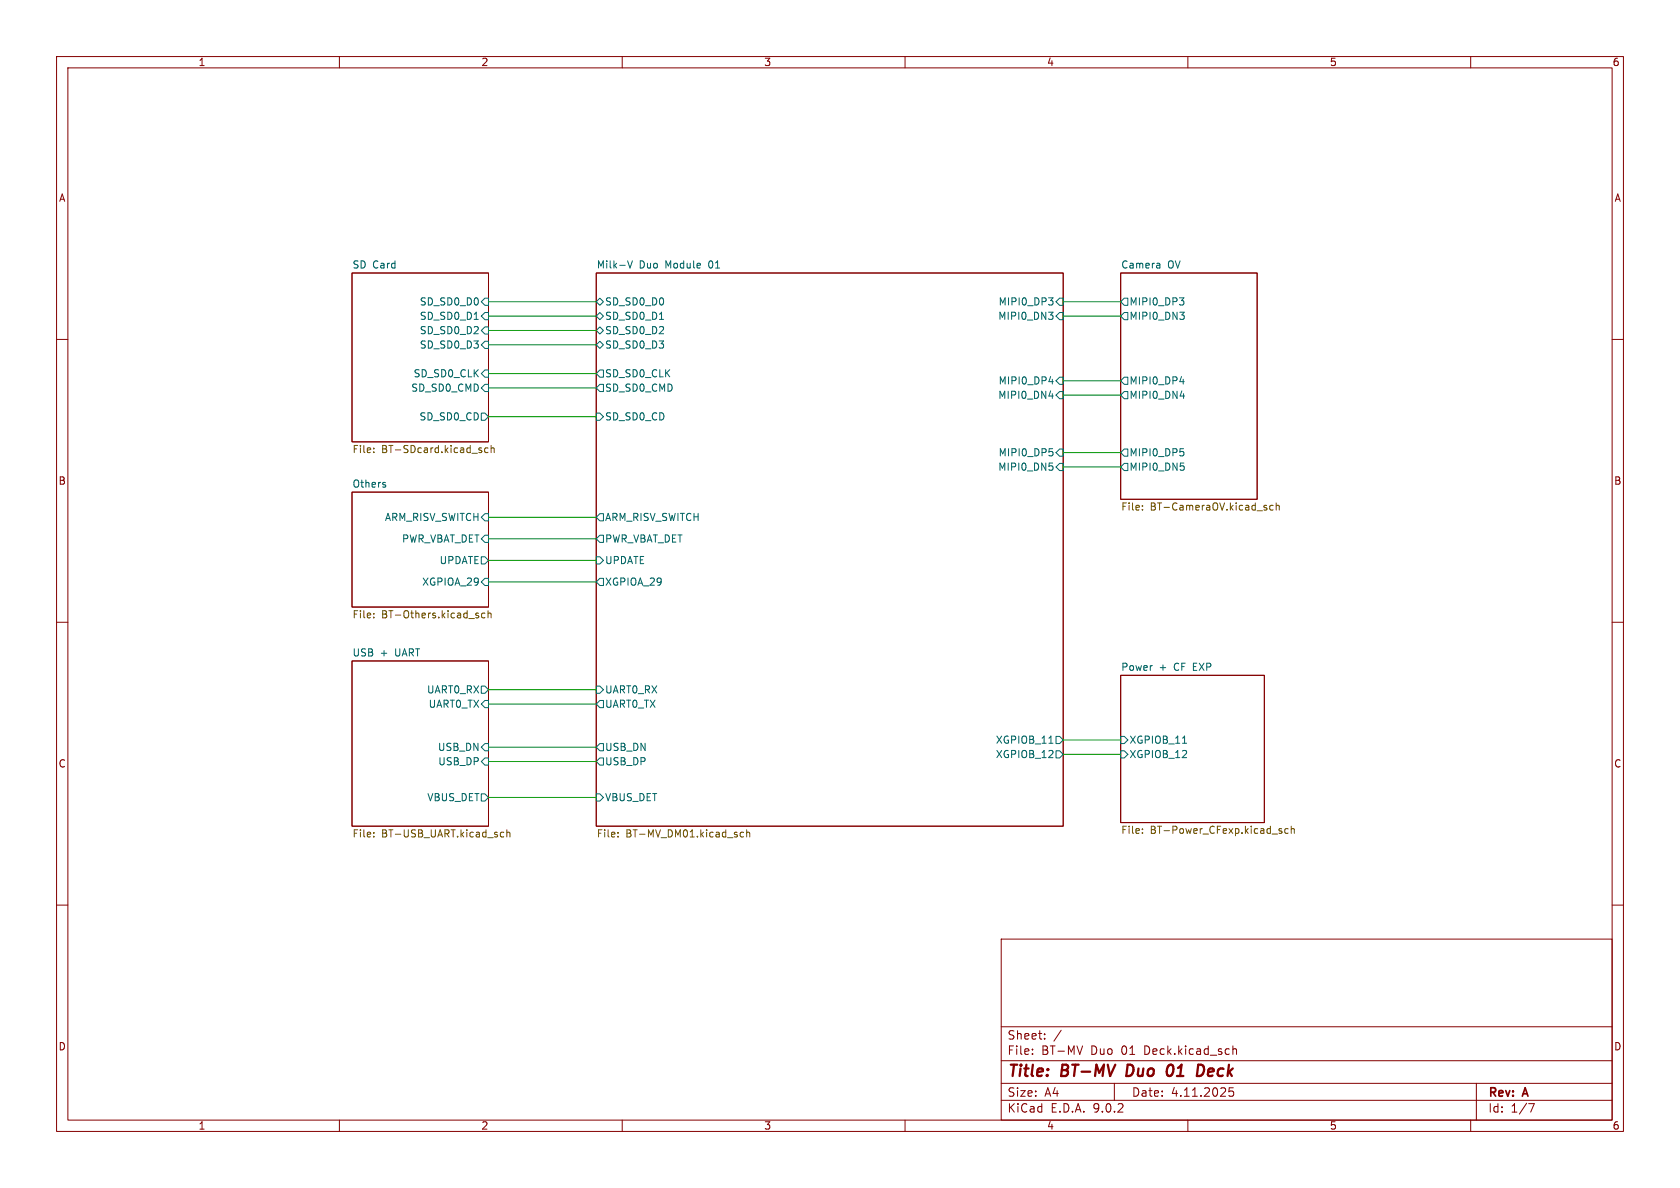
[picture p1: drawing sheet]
<svg xmlns="http://www.w3.org/2000/svg" width="297mm" height="210mm" viewBox="0 0 297 210" stroke-linecap="round" stroke-linejoin="round" font-family="sans-serif">
<g fill="none" stroke="#840000" stroke-width=".18">
<path d="M10 10h277v190h-277zM12 12h273v186h-273zM60 10v2M110 10v2M160 10v2M210 10v2M260 10v2M62.2 48.3h24.2v29.8h-24.2zM105.4 48.3h82.6v97.8h-82.6zM198.1 48.3h24.1v40h-24.1zM10 60h2M285 60h2"/>
<path d="M62.2 87h24.2v20.3h-24.2zM10 110h2M62.2 116.8h24.2v29.3h-24.2zM198.1 119.4h25.4v26h-25.4zM285 110h2M10 160h2M177 166h108v32h-108zM285 160h2M60 198v2M110 198v2M160 198v2M177 194.5h108"/>
<path d="M177 191.5h108M177 187.5h108M177 181.5h108M182.5 186.3v.1M182.5 185.5v.1M184.7 183.6v.1M184.7 182.8v.1M187.6 182.1l-1.3 2M191.4 184.9l-.5 1.5M197 191.5v3M210 198v2M218 184.9v1.5"/>
<path d="M218 185.5l.2-.1 .3 .1 .1 .9M218 192.3h-.7l-.1 .7 .3-.1h.5l.1 .3-.1 .5-.2 .1-.6-.1M260 198v2M261 191.5v6.5M270.2 195.1h1l-.6 1.5"/>
</g>
<path d="M199.4 188.2l-.3 2h.5M207.3 189.8l-.2 .2a.48 .48 0 0 1-.6 .1M207.3 188.3a.51 .51 0 0 0-.8 .3M211.8 188.2h.5a1.08 1.08 0 0 1 .6 1.1 1.08 1.08 0 0 1-.8 .9h-.5" fill="none" stroke="#840000" stroke-width=".4"/>
<g fill="none" stroke="#006464" stroke-width=".18">
<path d="M83.8 56.5h.8M85.7 55.2h.7v1.3h-.7l-.6-.6zM85.7 57.8h.7v1.3h-.7l-.6-.7zM85.7 52.7h.7v1.3h-.7l-.6-.7zM105.4 55.9l.6-.7 .7 .7-.7 .6zM105.4 58.4l.6-.6 .7 .6-.7 .7zM105.4 53.3l.6-.6 .7 .6-.7 .7zM111 46.1l.4 1.3 .4-1.3M116.6 56.5h.7M185.4 55.2h.8l-.5 .5M185.4 52.6h.8l-.5 .5M186 53.2l.2 .2-.2 .5"/>
<path d="M186 55.7l.2 .2-.2 .5M186.7 55.9l.6-.7h.7v1.3h-.7zM186.7 53.3l.6-.6h.7v1.3h-.7zM198.1 53.3l.7-.6h.6v1.3h-.6zM198.1 55.9l.7-.7h.6v1.3h-.6zM204.9 46.5l.2 .2v.7M205.1 47.3l-.2 .1M205.1 46.8l-.2 .1M208.5 52.6h.8l-.4 .5M208.6 55.2h.8l-.5 .5M209.2 53.2l.1 .2-.1 .5M209.2 55.7l.2 .2-.2 .5"/>
<path d="M85.1 73h.6l.7 .7-.7 .6h-.6zM85.7 67.9h.7v1.3h-.7l-.6-.6zM85.7 60.3h.7v1.3h-.7l-.6-.6zM85.7 65.4h.7v1.3h-.7l-.6-.7zM105.4 73h.6l.7 .7-.7 .6h-.6zM105.4 61l.6-.7 .7 .7-.7 .6zM106 67.9h.7v1.3h-.7l-.6-.6zM106 65.4h.7v1.3h-.7l-.6-.7zM185.4 67.5h.8M185.4 70h.8M185.5 79.3h.6M185.9 79.8l.3 .2v.3l-.3 .3"/>
<path d="M186.7 67.3l.6-.6h.7v1.2h-.7zM186.7 69.9l.6-.7h.7v1.3h-.7zM198.1 69.9l.7-.7h.6v1.3h-.6zM198.1 67.3l.7-.6h.6v1.2h-.6zM208.6 67.5h.8M208.6 79.3h.6M208.6 70h.8M209.1 79.8l.2 .2v.3l-.2 .3M68 85.7l.2 .2-.2 .2M68 85.3h.1M85.1 98.4h.6l.7 .7-.7 .6h-.6zM85.7 90.8h.7v1.3h-.7l-.6-.7z"/>
<path d="M85.7 94.6h.7v1.3h-.7l-.6-.6zM105.4 98.4h.6l.7 .7-.7 .6h-.6zM106 90.8h.7v1.3h-.7l-.6-.7zM106 94.6h.7v1.3h-.7l-.6-.6zM185.5 81.9h.6M186 82.4l.2 .2-.2 .5M186.7 80l.6-.6h.7v1.2h-.7zM186.7 82.6l.6-.7h.7v1.3h-.7zM198.1 80l.7-.6h.6v1.2h-.6zM198.1 82.6l.7-.7h.6v1.3h-.6zM208.7 81.9h.6M209.2 82.4l.2 .2-.2 .5"/>
<path d="M85.7 102.2h.7v1.3h-.7l-.6-.6zM106 102.2h.7v1.3h-.7l-.6-.6zM85.1 121.3h.6l.7 .6-.7 .7h-.6zM85.7 123.8h.7v1.3h-.7l-.6-.6zM85.7 131.4h.7v1.3h-.7l-.6-.6zM85.7 134h.7v1.3h-.7l-.6-.7zM105.4 121.3h.6l.7 .6-.7 .7h-.6zM106 123.8h.7v1.3h-.7l-.6-.6zM106 131.4h.7v1.3h-.7l-.6-.6zM106 134h.7v1.3h-.7l-.6-.7zM185.4 131.4h.8M186.7 130.2h.6l.7 .6-.7 .6h-.6z"/>
<path d="M186.7 132.7h.6l.7 .7-.7 .6h-.6zM198.1 132.7h.7l.6 .7-.6 .6h-.7zM198.1 130.2h.7l.6 .6-.6 .6h-.7zM209.1 131.4h.7M85.1 140.3h.6l.7 .7-.7 .6h-.6zM105.4 140.3h.6l.7 .7-.7 .6h-.6z"/>
</g>
<g fill="none" stroke="#725600" stroke-width=".18">
<path d="M66.1 79.9v.1M66.1 79.2v.1M85 79.6l.2 .2-.2 .2M85 79.2h.1M86.3 79.2h-.4l-.2 .2 .1 .6h.5M86.8 79.3l.2-.1h.3l.1 .8M86.8 78.7v1.3M202 89.4v.1M202 90.1v.1M223.8 89.7l.2 .2-.2 .3M223.8 89.3l.1 .1M225.1 89.4l-.4-.1-.2 .3 .1 .5h.5"/>
<path d="M225.6 89.4l.2-.1 .3 .1 .1 .8M225.6 88.9v1.3M66.1 108.4v.2M66.1 109.1v.1M84.5 108.8l.1 .2-.1 .2M84.5 108.4h.1M85.7 108.4h-.3l-.3 .2 .2 .6h.4M86.3 108.5l.2-.1h.3v.8M86.3 108v1.2M66.1 147.2v.1M66.1 147.8v.2M88.6 147.9h.5"/>
<path d="M88.6 147.2h.5M89.6 147.2l.2-.1 .3 .1v.8M89.6 146.7v1.3M109.3 147.8v.2M109.3 147.2v.1M131.5 147.2l-.4-.1-.3 .3 .2 .5h.5M132 147.2l.2-.1 .3 .1v.8M132 146.7v1.3M202 147.2v.1M202 146.5v.2M226.2 146.8l.4 .3v.2h-.4M226.2 146.5h.4"/>
<path d="M227.7 146.5h-.3l-.3 .2 .1 .6h.5M228.3 146.6l.2-.1h.3v.8M228.3 146.1v1.2"/>
</g>
<g fill="none" stroke="#009600" stroke-width=".18">
<path d="M86.4 55.9h19M86.4 53.3h19M86.4 58.4h19M188 55.9h10.1M188 53.3h10.1M86.4 73.7h19M86.4 66h19M86.4 61h19M86.4 68.6h19M188 67.3h10.1M188 69.9h10.1M86.4 95.3h19"/>
<path d="M86.4 91.4h19M86.4 99.1h19M188 80h10.1M188 82.6h10.1M86.4 102.9h19M86.4 134.6h19M86.4 132.1h19M86.4 124.5h19M86.4 121.9h19M188 133.4h10.1M188 130.8h10.1M86.4 141h19"/>
</g>
<g font-size="2.8" fill="#840000">
<text x="178" y="190.9">Title:</text>
<text x="187.7" y="190.9">BT-MV</text>
<text x="200" y="190.9">Duo</text>
<text x="207.9" y="190.9">01</text>
<text x="214.1" y="190.9">Deck</text>
</g>
<g font-size="2.1" fill="#840000">
<text x="178" y="184">Sheet:</text>
<text x="178" y="186.7">File:</text>
<text x="184.1" y="186.7">BT-MV</text>
<text x="192.9" y="186.7">Duo</text>
<text x="198.4" y="186.7">01</text>
<text x="202.6" y="186.7">Deck.kicad_sch</text>
<text x="178" y="196.9">KiCad</text>
<text x="178" y="194.1">Size:</text>
<text x="184.7" y="194.1">A4</text>
<text x="185.7" y="196.9">E.D.A.</text>
<text x="193.3" y="196.9">9.0.2</text>
<text x="200" y="194.1">Date:</text>
<text x="207" y="194.1">4.11.2025</text>
<text x="263" y="194.3">Rev:</text>
<text x="263" y="196.9">Id:</text>
<text x="267.1" y="196.9">1/7</text>
<text x="269.4" y="194.3">A</text>
</g>
<g font-size="1.8" fill="#840000">
<text x="35" y="11.9">1</text>
<text x="85" y="11.9">2</text>
<text x="135" y="11.9">3</text>
<text x="185" y="11.9">4</text>
<text x="235" y="11.9">5</text>
<text x="285" y="11.9">6</text>
<text x="10.3" y="35.9">A</text>
<text x="285.3" y="35.9">A</text>
<text x="10.3" y="85.9">B</text>
<text x="285.3" y="85.9">B</text>
<text x="10.3" y="135.9">C</text>
<text x="285.3" y="135.9">C</text>
<text x="10.3" y="185.9">D</text>
<text x="285.3" y="185.9">D</text>
<text x="35" y="199.9">1</text>
<text x="85" y="199.9">2</text>
<text x="135" y="199.9">3</text>
<text x="185" y="199.9">4</text>
<text x="235" y="199.9">5</text>
<text x="285" y="199.9">6</text>
</g>
<g font-size="1.8" fill="#006464">
<text x="62.2" y="47.5">SD Card</text>
<text x="105.4" y="47.5">Milk-V</text>
<text x="113" y="47.5">Duo</text>
<text x="117.7" y="47.5">Module</text>
<text x="125.6" y="47.5">01</text>
<text x="198.1" y="47.5">Camera</text>
<text x="206.4" y="47.5">OV</text>
<text x="74.1" y="56.7">SD_SD0_D1</text>
<text x="74.1" y="59.3">SD_SD0_D2</text>
<text x="74.1" y="54.2">SD_SD0_D0</text>
<text x="106.9" y="56.7">SD_SD0_D1</text>
<text x="106.9" y="59.3">SD_SD0_D2</text>
<text x="106.9" y="54.2">SD_SD0_D0</text>
<text x="176.4" y="56.7">MIPI0_DN3</text>
<text x="176.4" y="54.2">MIPI0_DP3</text>
<text x="199.6" y="54.2">MIPI0_DP3</text>
<text x="199.6" y="56.7">MIPI0_DN3</text>
<text x="74.1" y="61.8">SD_SD0_D3</text>
<text x="106.9" y="61.8">SD_SD0_D3</text>
<text x="72.6" y="69.4">SD_SD0_CMD</text>
<text x="73" y="66.9">SD_SD0_CLK</text>
<text x="106.9" y="69.4">SD_SD0_CMD</text>
<text x="106.9" y="66.9">SD_SD0_CLK</text>
<text x="176.4" y="70.7">MIPI0_DN4</text>
<text x="176.4" y="68.2">MIPI0_DP4</text>
<text x="199.6" y="70.7">MIPI0_DN4</text>
<text x="199.6" y="68.2">MIPI0_DP4</text>
<text x="74.1" y="74.5">SD_SD0_CD</text>
<text x="106.9" y="74.5">SD_SD0_CD</text>
<text x="176.4" y="83.4">MIPI0_DN5</text>
<text x="176.4" y="80.9">MIPI0_DP5</text>
<text x="199.6" y="80.9">MIPI0_DP5</text>
<text x="199.6" y="83.4">MIPI0_DN5</text>
<text x="62.2" y="86.3">Others</text>
<text x="67.9" y="92.3">ARM_RISV_SWITCH</text>
<text x="106.9" y="92.3">ARM_RISV_SWITCH</text>
<text x="71" y="96.1">PWR_VBAT_DET</text>
<text x="77.6" y="99.9">UPDATE</text>
<text x="106.9" y="99.9">UPDATE</text>
<text x="106.9" y="96.1">PWR_VBAT_DET</text>
<text x="74.5" y="103.7">XGPIOA_29</text>
<text x="106.9" y="103.7">XGPIOA_29</text>
<text x="62.2" y="116.1">USB</text>
<text x="67.2" y="116.1">+</text>
<text x="70" y="116.1">UART</text>
<text x="198.1" y="118.7">Power</text>
<text x="204.9" y="118.7">+</text>
<text x="207.7" y="118.7">CF EXP</text>
<text x="75.4" y="122.8">UART0_RX</text>
<text x="75.7" y="125.3">UART0_TX</text>
<text x="106.9" y="122.8">UART0_RX</text>
<text x="106.9" y="125.3">UART0_TX</text>
<text x="176" y="131.7">XGPIOB_11</text>
<text x="199.6" y="131.7">XGPIOB_11</text>
<text x="77.3" y="132.9">USB_DN</text>
<text x="77.4" y="135.5">USB_DP</text>
<text x="106.9" y="132.9">USB_DN</text>
<text x="106.9" y="135.5">USB_DP</text>
<text x="176" y="134.2">XGPIOB_12</text>
<text x="199.6" y="134.2">XGPIOB_12</text>
<text x="75.4" y="141.8">VBUS_DET</text>
<text x="106.9" y="141.8">VBUS_DET</text>
</g>
<g font-size="1.8" fill="#725600">
<text x="62.2" y="80.4">File:</text>
<text x="67.5" y="80.4">BT-SDcard.kicad_sch</text>
<text x="198.1" y="90.6">File:</text>
<text x="203.3" y="90.6">BT-CameraOV.kicad_sch</text>
<text x="62.2" y="109.6">File:</text>
<text x="67.5" y="109.6">BT-Others.kicad_sch</text>
<text x="62.2" y="148.4">File:</text>
<text x="67.5" y="148.4">BT-USB_UART.kicad_sch</text>
<text x="105.4" y="148.4">File:</text>
<text x="110.6" y="148.4">BT-MV_DM01.kicad_sch</text>
<text x="198.1" y="147.7">File:</text>
<text x="203.3" y="147.7">BT-Power_CFexp.kicad_sch</text>
</g>
</svg>
